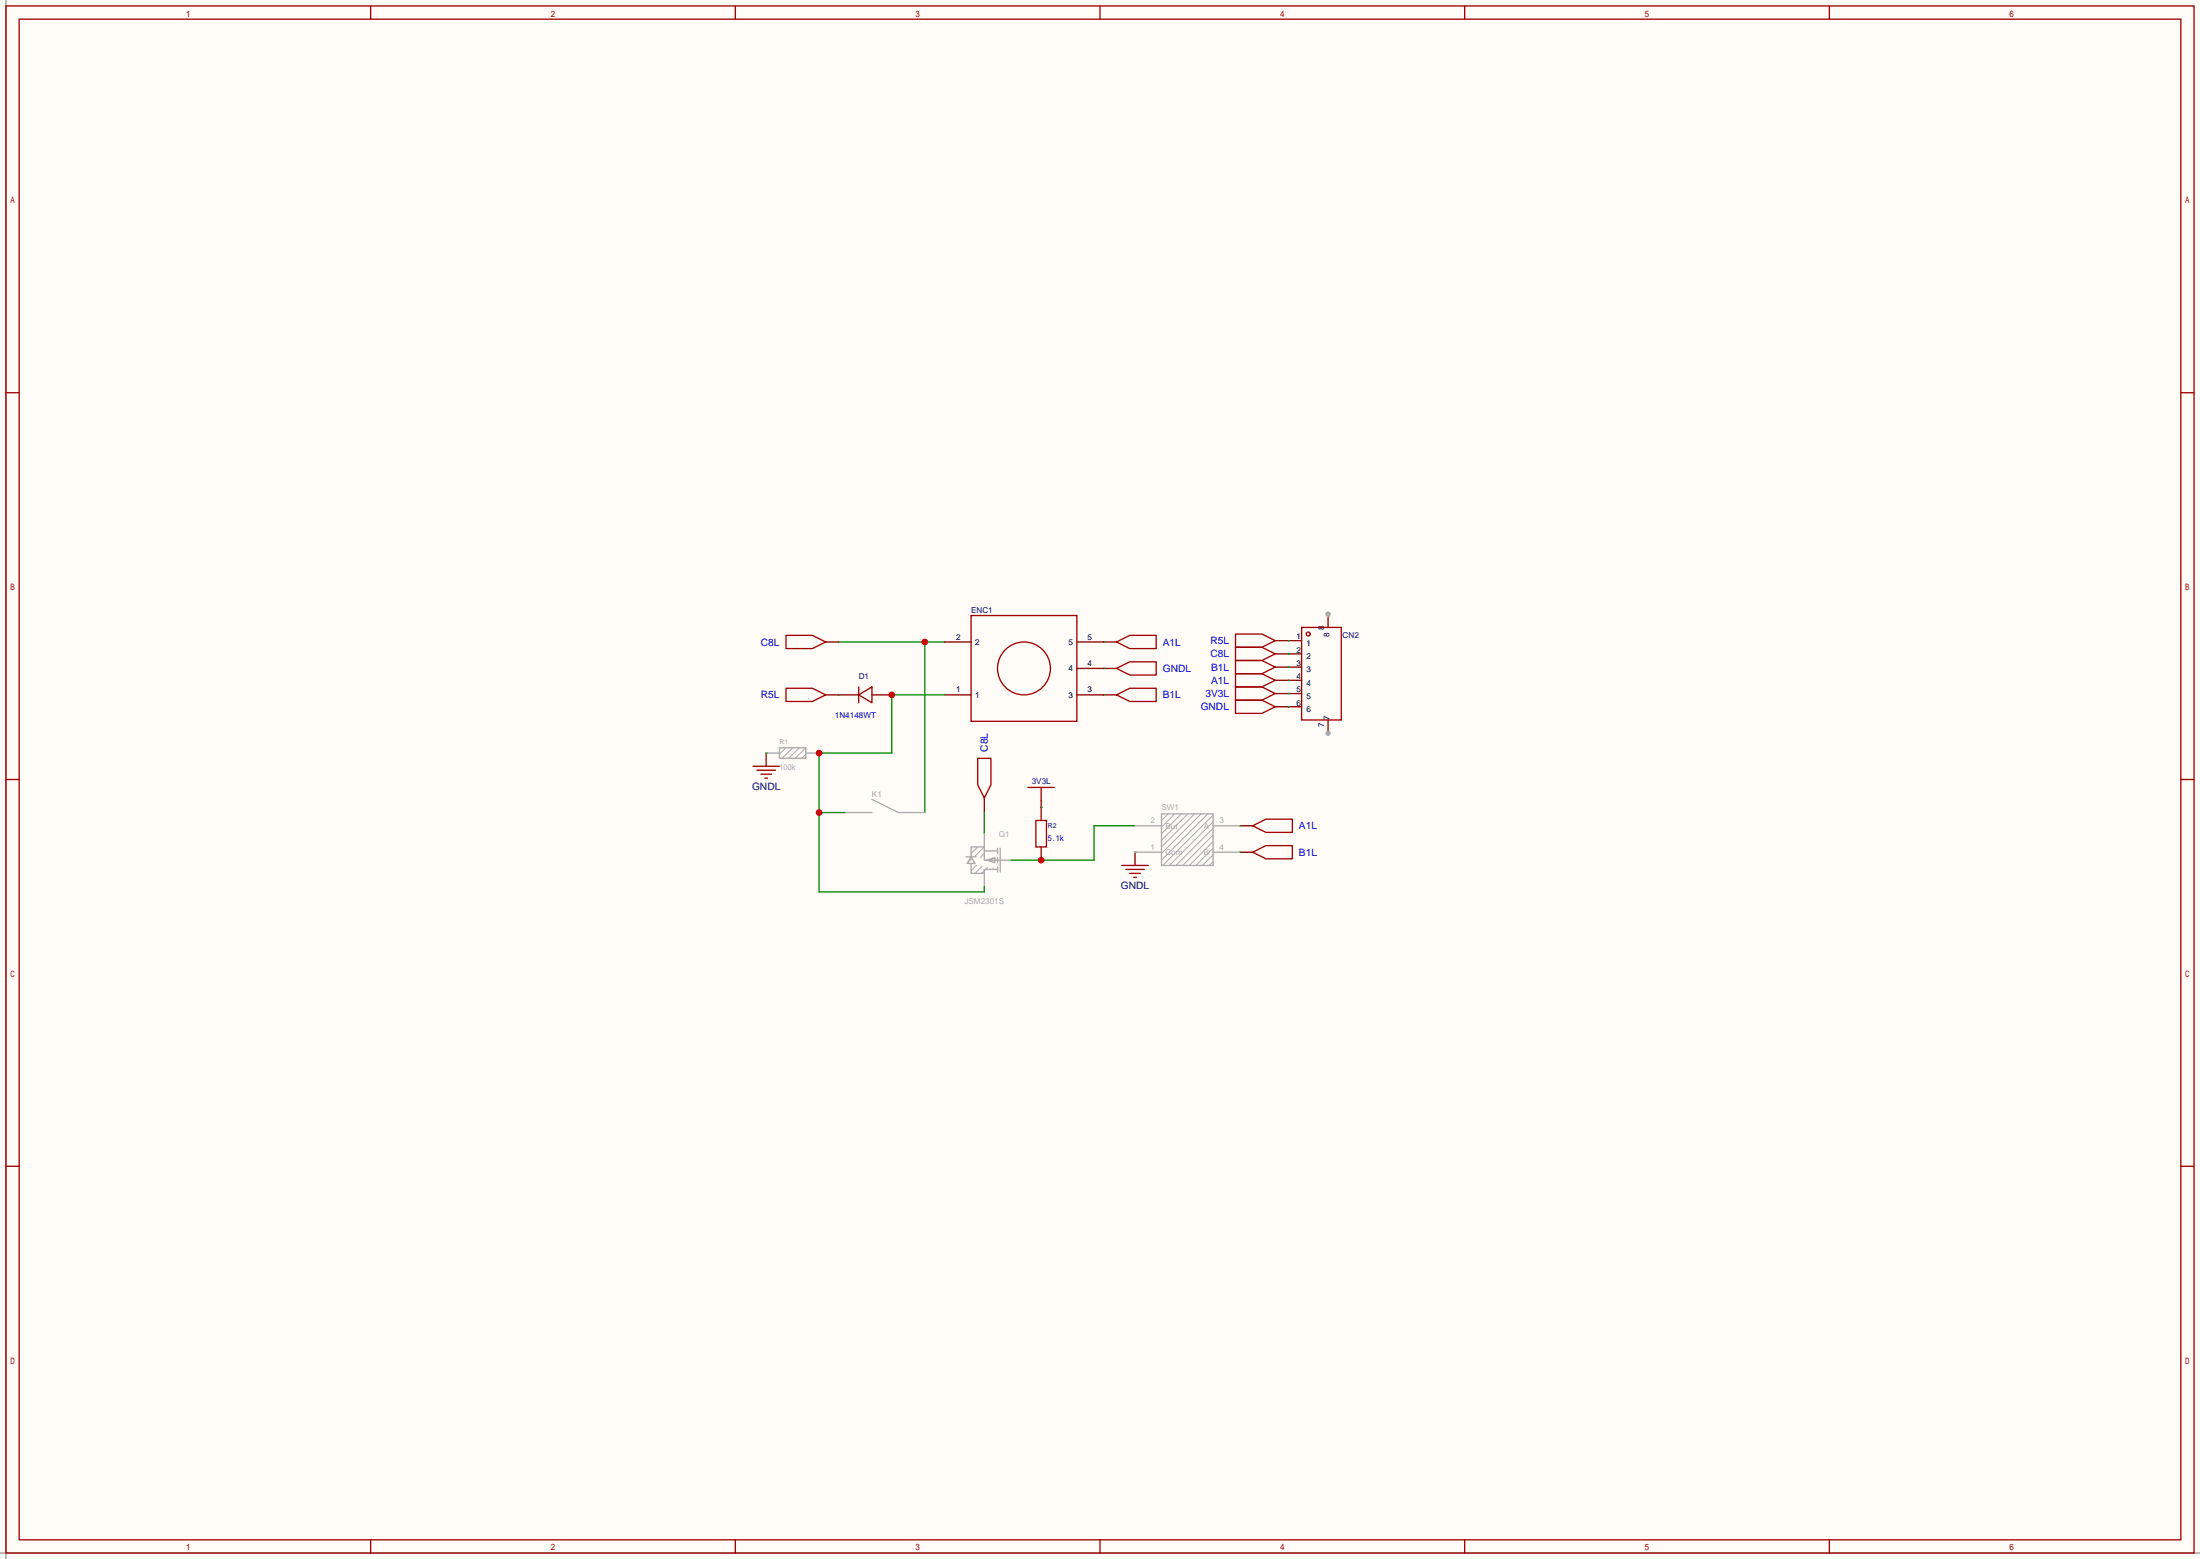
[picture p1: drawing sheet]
<svg xmlns="http://www.w3.org/2000/svg" width="423mm" height="299mm" viewBox="0 0 423 299" stroke-linecap="round" stroke-linejoin="round" font-family="sans-serif">
<path d="M0 0h422.7v299.5h-422.7z" fill="#fffcf7"/>
<path d="M1.1 0v299.5M0 298.3h422.7" fill="none" stroke="#999" stroke-width=".25"/>
<g fill="none" stroke="#a10000" stroke-width=".25">
<path d="M1.1 1.1h420.4v297.2h-420.4zM3.7 3.7h415.3v292.1h-415.3zM71.2 1.1v2.6M141.3 1.1v2.6M211.3 1.1v2.6M281.4 1.1v2.6M351.5 1.1v2.6M1.1 75.4h2.6M419 75.4h2.5M151 122h5.1l2.5 1.3-2.5 1.3h-5.1zM165 133.5l2.5-1.5v3zM165 132v3"/>
<path d="M214.5 123.3l2.5-1.3h5.1v2.6h-5.1zM214.5 133.5l2.5-1.3h5.1v2.5h-5.1zM1.1 149.7h2.6M419 149.7h2.5M1.1 224h2.6M419 224h2.5M71.2 295.8v2.5M141.3 295.8v2.5M211.3 295.8v2.5M281.4 295.8v2.5M351.5 295.8v2.5"/>
</g>
<path d="M158.6 123.3h2.6M161.2 133.5h3.8M167.5 133.5h3.8M212 123.3h2.5M212 133.5h2.5" fill="none" stroke="#870000" stroke-width=".25"/>
<path d="M161.2 123.3h20.3M177.7 123.3v32.8M212 123.3h.1M212 133.5h.1" fill="none" stroke="#008700" stroke-width=".25"/>
<circle cx="177.7" cy="123.3" r=".63" fill="#c00"/>
<path d="M158.6 133.5h2.6M147.2 144.7v2.5M200 155.1v2.5M238.1 158.6h2.6M200 162.7v2.5M218.1 163.7v2.5M238.1 163.7h2.6" fill="none" stroke="#870000" stroke-width=".25"/>
<path d="M151 132.2h5.1l2.5 1.3-2.5 1.2h-5.1zM144.7 147.2h5M145.4 148h3.6M146.2 148.7h2M146.9 149.5h.5M199 157.6h2v5.1h-2zM240.7 158.6l2.5-1.2h5.1v2.5h-5.1zM215.5 166.2h5.1M216.3 167h3.5M217 167.8h2.1M217.8 168.5h.5M240.7 163.7l2.5-1.3h5.1v2.6h-5.1z" fill="none" stroke="#a10000" stroke-width=".25"/>
<path d="M189.1 155.8v4.3M218.1 158.6h-7.9v6.6h-16M238.1 158.6h.1M218.1 163.7h.1M238.1 163.7h.1" fill="none" stroke="#008700" stroke-width=".25"/>
<circle cx="200" cy="165.2" r=".63" fill="#c00"/>
<path d="M212 128.4h2.5M247.5 123.1h2.6M247.5 125.6h2.6M247.5 128.1h2.6M247.5 130.7h2.6M247.5 133.2h2.6M247.5 135.8h2.6M255.1 138.3v2.5M189.1 153.3v2.5M200 153.8v1.3" fill="none" stroke="#870000" stroke-width=".25"/>
<g fill="none" stroke="#a10000" stroke-width=".25">
<path d="M214.5 128.4l2.5-1.3h5.1v2.6h-5.1zM250.1 120.5h7.6v17.8h-7.6zM187.8 145.7h2.6v5l-1.3 2.6-1.3-2.6zM197.5 151.3h5.1M200 151.3v2.5"/>
<circle cx="251.3" cy="121.8" r=".38"/>
</g>
<path d="M161.2 133.5h.1M212 128.4h.1M200 155.1h.1" fill="none" stroke="#008700" stroke-width=".25"/>
<circle cx="255.1" cy="140.8" r=".51" fill="#999"/>
<path d="M255.1 118v2.5" fill="none" stroke="#870000" stroke-width=".25"/>
<circle cx="255.1" cy="118" r=".51" fill="#999"/>
<path d="M181.5 133.5h5.1M181.5 123.3h5.1M206.9 133.5h5.1M206.9 123.3h5.1M206.9 128.4h5.1M245 135.8h2.5M245 133.2h2.5M245 130.7h2.5M245 128.1h2.5M245 123.1h2.5M245 125.6h2.5" fill="none" stroke="#870000" stroke-width=".25"/>
<g fill="none" stroke="#a10000" stroke-width=".25">
<path d="M186.6 118.2h20.3v20.4h-20.3zM237.4 134.5h5l2.6 1.3-2.6 1.2h-5zM237.4 132h5l2.6 1.2-2.6 1.3h-5zM237.4 129.4h5l2.6 1.3-2.6 1.3h-5zM237.4 126.9h5l2.6 1.2-2.6 1.3h-5zM237.4 121.8h5l2.6 1.3-2.6 1.2h-5zM237.4 124.3h5l2.6 1.3-2.6 1.3h-5z"/>
<circle cx="196.7" cy="128.4" r="5.1"/>
</g>
<path d="M181.5 133.5h-10.2v11.2h-13.9v26.6h31.7v-1M247.5 123.1h.1M247.5 125.6h.1M247.5 128.1h.1M247.5 130.7h.1M247.5 133.2h.1M247.5 135.8h.1M157.4 156.1h5" fill="none" stroke="#008700" stroke-width=".25"/>
<g fill="none" stroke="#ababab" stroke-width=".19">
<path d="M224.4 156.3l-1.3 1.3M225.7 156.3l-2.6 2.6M226.9 156.3l-3.8 3.8M228.2 156.3l-5.1 5.1M229.5 156.3l-6.4 6.4M230.8 156.3l-7.7 7.7M232 156.3l-8.9 8.9M233 156.6l-9.6 9.6M233 157.9l-8.3 8.3M233 159.1l-7.1 7.1M186.8 164.9l-1 1M187.2 165.7l-.1 .2"/>
<path d="M187.6 166.2l-1 1.1M187.8 162.7l-1.2 1.3M188.7 166.4l-1.4 1.4M189.1 162.7l-1.9 1.9M189.1 164l-.8 .7M189.7 166.6l-1.1 1.2M190.2 165l-.2 .2M190.8 164.8l-.6 .6M190.8 166.8l-.2 .2M191.3 165.2h.1M233 160.4l-5.8 5.8M233 161.7l-4.5 4.5"/>
<path d="M233 162.9l-3.3 3.3M233 164.2l-2 2M233 165.5l-.7 .7"/>
</g>
<g fill="none" stroke="#ababab" stroke-width=".25">
<path d="M218.1 158.6h5M223.1 156.3h9.9v9.9h-9.9zM233 158.6h5.1M185.5 164.6h2.1M186.6 166v1.8h2.5v-.8h2.5M186.6 164.5v-1.8h2.5v2.5h5.1M186.6 164.6l.7 1.3h-1.5zM189.1 163.4h2.5M189.1 160.1v2.6M189.1 167.8v2.5M189.6 165.2l1.5-.5v1zM191.6 162.9v1.1"/>
<path d="M191.6 164.7v1M191.6 166.5v1M192.2 162.9v4.6M218.1 163.7h5M233 163.7h5.1"/>
</g>
<g fill="#c00">
<circle cx="171.3" cy="133.5" r=".63"/>
<circle cx="157.4" cy="156.1" r=".63"/>
</g>
<path d="M154.8 144.7h2.6M162.4 156.1h5.1M167.5 153.5l5.1 2.6h5.1" fill="none" stroke="#ababab" stroke-width=".25"/>
<circle cx="157.4" cy="144.7" r=".63" fill="#c00"/>
<path d="M147.2 144.7h2.5M149.7 143.6h5.1v2.1h-5.1z" fill="none" stroke="#ababab" stroke-width=".25"/>
<path d="M151 143.6l-1.3 1.3M152.3 143.6l-2.1 2.1M153.5 143.6l-2 2.1M154.8 143.6l-2 2.1M154.8 144.9l-.7 .8" fill="none" stroke="#ababab" stroke-width=".19"/>
<path d="M147.2 144.7h.1" fill="none" stroke="#008700" stroke-width=".25"/>
<g font-size="2" fill="#00f">
<text x="146.2" y="124">C8L</text>
<text x="223.4" y="124">A1L</text>
<text x="232.5" y="123.7">R5L</text>
<text x="223.4" y="129.1">GNDL</text>
<text x="232.5" y="126.3">C8L</text>
<text x="232.7" y="131.4">A1L</text>
<text x="232.7" y="128.8">B1L</text>
<text x="146.2" y="134.2">R5L</text>
<text x="223.4" y="134.2">B1L</text>
<text x="230.7" y="136.4">GNDL</text>
<text x="231.6" y="133.9">3V3L</text>
<text x="189.8" y="144.4" transform="rotate(-90 189.8 144.4)">C8L</text>
<text x="249.6" y="159.3">A1L</text>
<text x="249.6" y="164.4">B1L</text>
</g>
<g font-size="2" fill="#000080">
<text x="144.5" y="151.7">GNDL</text>
<text x="215.4" y="170.7">GNDL</text>
</g>
<g font-size="1.6" fill="#000080">
<text x="186.6" y="117.8">ENC1</text>
<text x="257.9" y="122.6">CN2</text>
<text x="165" y="130.5">D1</text>
<text x="198.2" y="150.5">3V3L</text>
</g>
<g font-size="1.6">
<text x="183.7" y="122.8">2</text>
<text x="187.3" y="123.9">2</text>
<text x="205.3" y="123.9">5</text>
<text x="208.9" y="122.8">5</text>
<text x="249.1" y="122.8">1</text>
<text x="249.1" y="125.4">2</text>
<text x="251" y="124.1">1</text>
<text x="254.4" y="121" transform="rotate(-90 254.4 121)">8</text>
<text x="255.4" y="122.4" transform="rotate(-90 255.4 122.4)">8</text>
<text x="205.3" y="128.9">4</text>
<text x="208.9" y="127.9">4</text>
<text x="249.1" y="127.9">3</text>
<text x="249.1" y="130.4">4</text>
<text x="251" y="126.6">2</text>
<text x="251" y="129.2">3</text>
<text x="251" y="131.7">4</text>
<text x="183.7" y="133">1</text>
<text x="187.3" y="134">1</text>
<text x="205.3" y="134">3</text>
<text x="208.9" y="133">3</text>
<text x="249.1" y="133">5</text>
<text x="249.1" y="135.5">6</text>
<text x="251" y="134.3">5</text>
<text x="251" y="136.8">6</text>
<text x="254.4" y="139.7" transform="rotate(-90 254.4 139.7)">7</text>
<text x="255.4" y="138.3" transform="rotate(-90 255.4 138.3)">7</text>
</g>
<text font-size="1.6" fill="#00f" x="160.4" y="137.8">1N4148WT</text>
<g font-size="1.6" fill="#ababab">
<text x="167.5" y="153.1">K1</text>
<text x="223.1" y="155.6">SW1</text>
<text x="191.9" y="160.7">Q1</text>
<text x="221" y="158.2">2</text>
<text x="223.9" y="159.2">But</text>
<text x="231.3" y="159.2">A</text>
<text x="234.3" y="158.2">3</text>
<text x="221" y="163.2">1</text>
<text x="223.9" y="164.2">Com</text>
<text x="231.3" y="164.2">B</text>
<text x="234.3" y="163.2">4</text>
<text x="185.3" y="173.6">JSM2301S</text>
</g>
<text font-size="1.3" fill="#ababab" x="149.7" y="143">R1</text>
<text font-size="1.3" fill="#000080" x="201.3" y="159">R2</text>
</svg>
